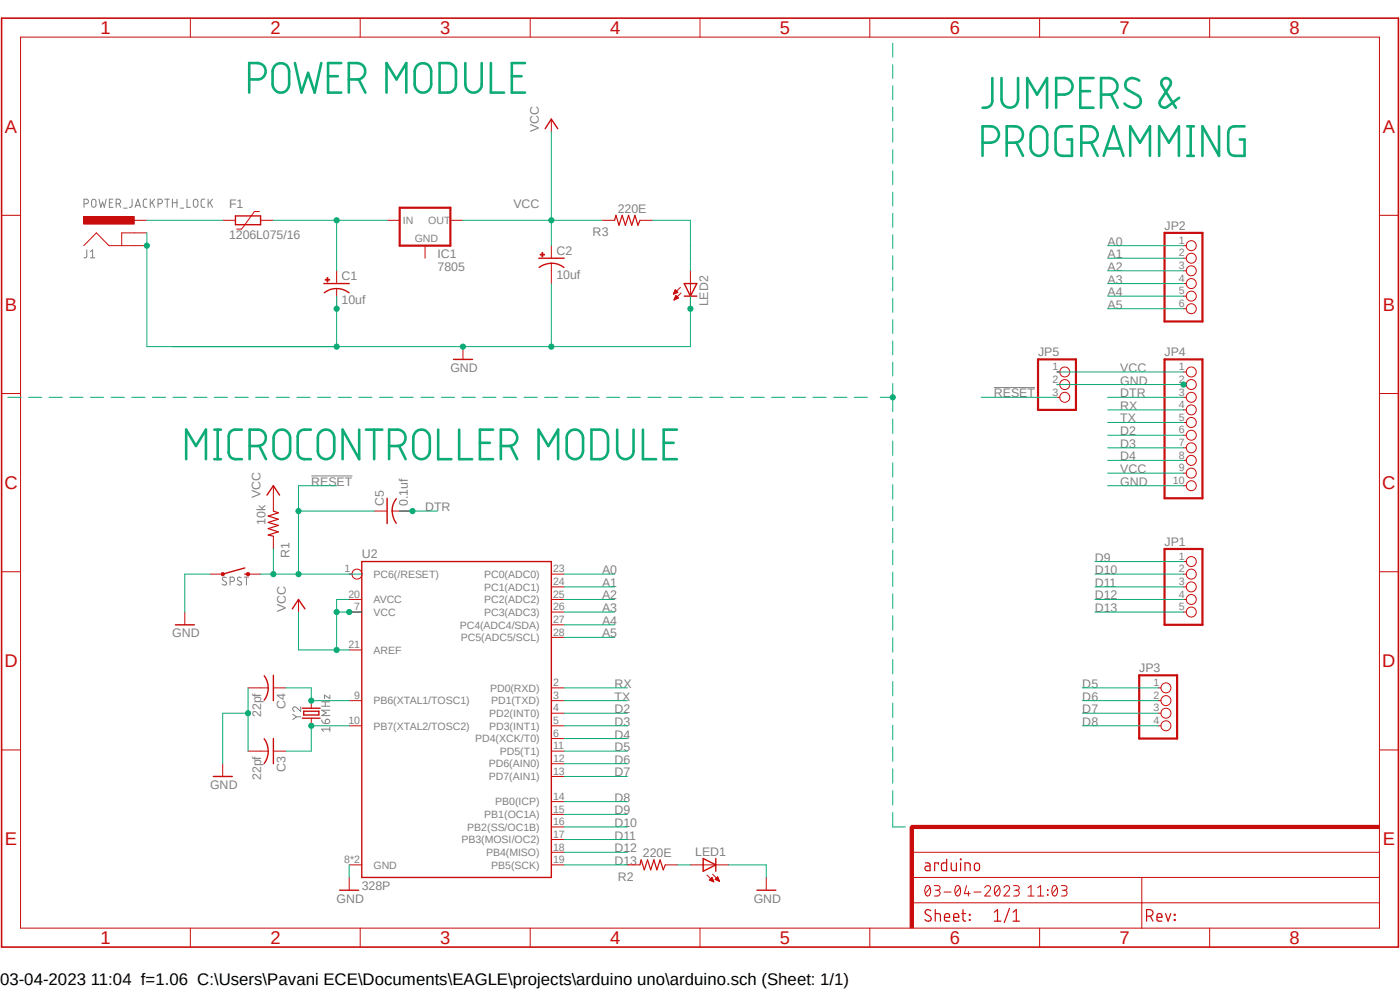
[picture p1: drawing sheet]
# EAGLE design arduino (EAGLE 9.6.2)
CNAME: Microcontroller + power + headers; DESIGNER: Pavani_Singampalli; REVZ: v1.0.1

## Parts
C1  10uf  CPOL-USE2,5-6E  [E2,5-6E]
C2  10uf  CPOL-USE2,5-6E  [E2,5-6E]
C3  22pf  C-US025-024X044  [C025-024X044]
C4  22pf  C-US025-024X044  [C025-024X044]
C5  0.1uf  C-US025-024X044  [C025-024X044]
F1  1206L075/16  [1206L]
IC1  7805  78XXS  [78XXS]
J1  POWER_JACKPTH_LOCK  [POWER_JACK_PTH_LOCK]
JP1  PINHD-1X5  [1X05]
JP2  PINHD-1X6  [1X06]
JP3  PINHD-1X4  [1X04]
JP4  PINHD-1X10  [1X10]
JP5  PINHD-1X3  [1X03]
LED1  LED3MM  [LED3MM]
LED2  LED3MM  [LED3MM]
R1  10k  R-US_0204/7  [0204/7]
R2  220E  R-US_0204/7  [0204/7]
R3  220E  R-US_0204/7  [0204/7]
S2  SPST  MOMENTARY-SWITCH-SPST-PTH-6.0MM  [TACTILE_SWITCH_PTH_6.0MM]
U2  328P  ATMEGA328P_PDIP  [DIP28]
Y2  16MHz  CRYSTAL-16MHZPTH-HC49US  [HC49US]

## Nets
!RESET: C5.1 JP5.3 R1.2 S2.3 U2.1(PC6(/RESET))
A0: JP2.1 U2.23(PC0(ADC0))
A1: JP2.2 U2.24(PC1(ADC1))
A2: JP2.3 U2.25(PC2(ADC2))
A3: JP2.4 U2.26(PC3(ADC3))
A4: JP2.5 U2.27(PC4(ADC4/SDA))
A5: JP2.6 U2.28(PC5(ADC5/SCL))
D2: JP4.6 U2.4(PD2(INT0))
D3: JP4.7 U2.5(PD3(INT1))
D4: JP4.8 U2.6(PD4(XCK/T0))
D5: JP3.1 U2.11(PD5(T1))
D6: JP3.2 U2.12(PD6(AIN0))
D7: JP3.3 U2.13(PD7(AIN1))
D8: JP3.4 U2.14(PB0(ICP))
D9: JP1.1 U2.15(PB1(OC1A))
D10: JP1.2 U2.16(PB2(SS/OC1B))
D11: JP1.3 U2.17(PB3(MOSI/OC2))
D12: JP1.4 U2.18(PB4(MISO))
D13: JP1.5 R2.2 U2.19(PB5(SCK))
DTR: C5.2 JP4.3
GND: C1.- C2.- C3.2 C4.2 J1.GND J1.GNDBREAK JP4.2 JP4.10 JP5.2 LED1.K(C) LED2.K(C) S2.1 U2.8(GND) U2.22(GND)
N$1: C4.1 U2.9(PB6(XTAL1/TOSC1)) Y2.2
N$2: C3.1 U2.10(PB7(XTAL2/TOSC2)) Y2.1
N$5: LED1.A R2.1
N$7: C1.+ F1.1 IC1.IN
N$8: F1.2 J1.PWR
N$10: LED2.A R3.1
RX: JP4.4 U2.2(PD0(RXD))
TX: JP4.5 U2.3(PD1(TXD))
VCC: C2.+ IC1.OUT JP4.1 JP4.9 JP5.1 R1.1 R3.2 U2.7(VCC) U2.20(AVCC) U2.21(AREF)
Unconnected: IC1.GND

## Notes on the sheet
- POWER MODULE
- JUMPERS &
  PROGRAMMING
- MICROCONTROLLER MODULE

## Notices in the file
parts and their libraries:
SparkFun-Connectors: Licensing: Creative Commons ShareAlike 4.0 International - https://creativecommons.org/licenses/by-sa/4.0
